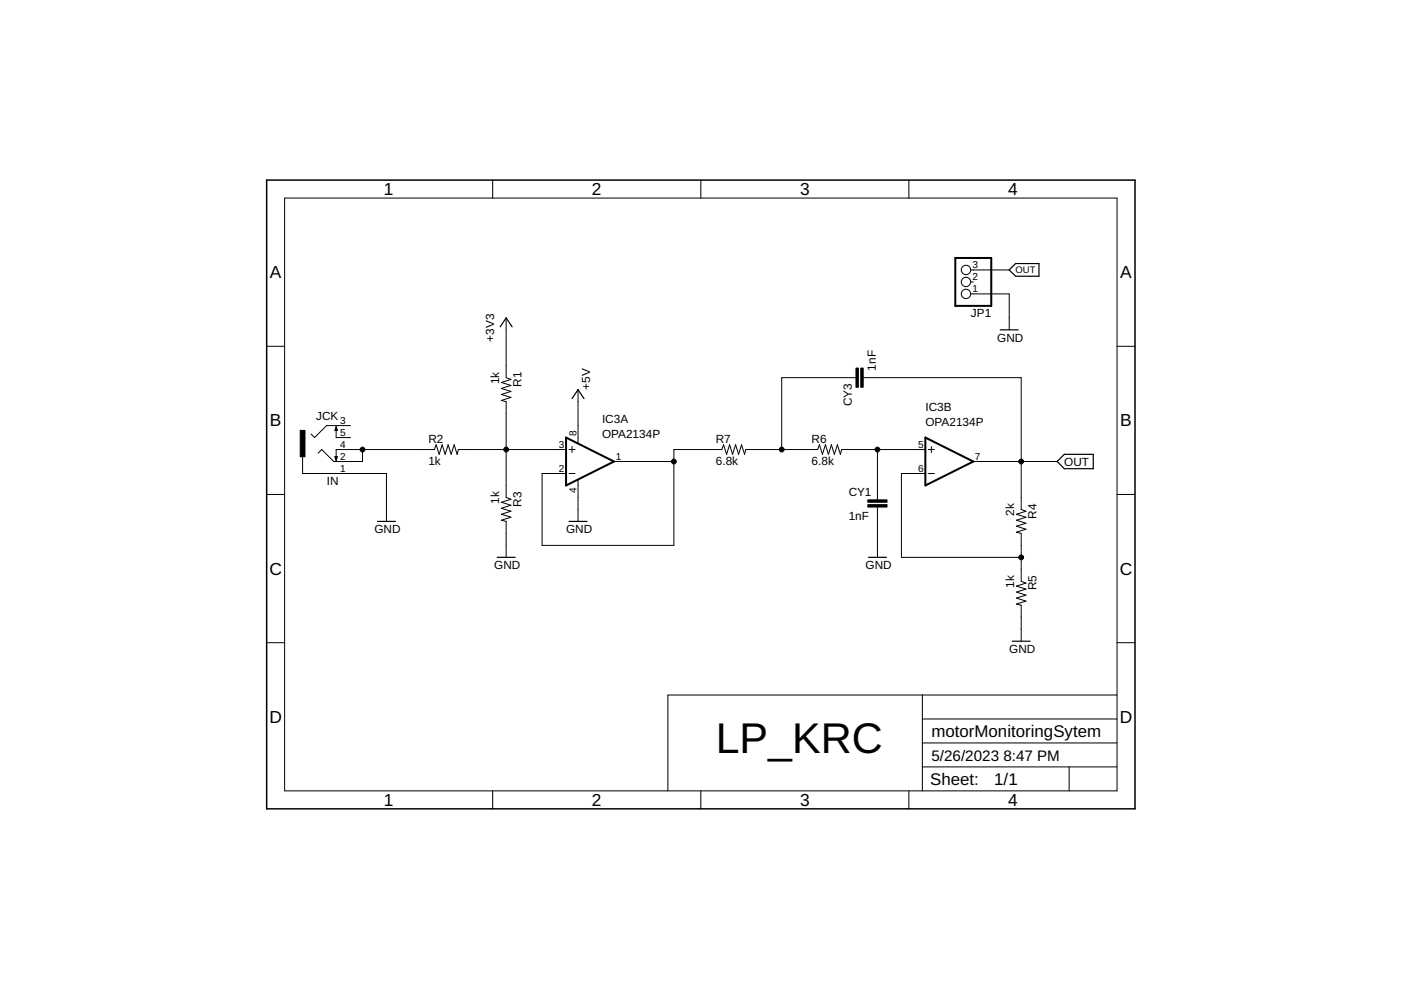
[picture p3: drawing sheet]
<svg xmlns="http://www.w3.org/2000/svg" width="297mm" height="210mm" viewBox="0 0 297 210" stroke-linecap="round" stroke-linejoin="round" font-family="sans-serif">
<path d="M214 57.2l1.3-1.3h5v2.7h-5zM106 69.3l1.3-1.9 1.3 1.9M212.1 69.9h3.8M71 96.8h.5l-.2 .8zM71.3 90.5l.2 .7h-.5zM121.3 84.5l1.3-1.9 1.2 1.9M224.1 97.9l1.6-1.6h6.1v3.1h-6.1zM80 110.6h3.8M105.4 118.2h3.8M120.6 110.6h3.9M184.1 118.2h3.8M214.6 136h3.8" fill="none" stroke="#000" stroke-width=".25"/>
<g fill="none" stroke="#000" stroke-width=".21">
<path d="M104.5 38.2v3.8M148.6 38.2v3.8M192.7 38.2v3.8M60.3 42h176.5v125.7h-176.5zM205.8 59.8h.6M205.8 57.2h8.2M56.5 73.4h3.8M107.3 67.4v12.7l1 .4-2 .6 2 .6-2 .7 2 .6-2 .6 2 .7-2 .6 1 .3v20.3l1 .4-2 .6 2 .6-2 .7 2 .6-2 .6 2 .7-2 .6 1 .3v7.6M205.8 62.3h8.2v7.6M236.8 73.4h3.8M64.2 96.8v3.6h17.7v10.2M71.3 90.5v2.3h3"/>
<path d="M74.3 90.2h-5.1l-2.5 2.6-.8-.8M76.9 95.3v2.6h-6.1l-2.6-2.6-.7 .8M120 95.3h-22.8l-.3 1-.6-2-.6 2-.7-2-.6 2-.7-2-.6 2-.6-2-.4 1h-20.8v2.3M120.6 95.3h1.3M121.3 94.7v1.2M122.6 82.6v11.4M130.2 97.9h12.7M181.5 80.1h-15.8v15.2M183 80.1h33.5v27.9l1 .4-2 .6 2 .7-2 .6 2 .6-2 .7 2 .6-2 .6 1 .3v10.2l1 .3-2 .7 2 .6-2 .6 2 .7-2 .6 2 .6-2 .7 1 .2v7.7M186 95.3v10.7M196.2 95.3h-17.8l-.2 1-.7-2-.6 2-.6-2-.7 2-.6-2-.6 2-.7-2-.3 1h-15.3l-.2 1-.7-2-.6 2-.6-2-.7 2-.6-2-.6 2-.7-2-.4 1h-10.1v20.3h-28v-15.2h5.1M196.8 95.3h1.3"/>
<path d="M197.5 94.7v1.2M206.4 97.9h17.7M56.5 104.8h3.8M120.6 100.4h1.3M122.6 101.8v8.8M186 107.5v10.7M196.2 100.4h-5.1v17.8h25.4M196.8 100.4h1.3M236.8 104.8h3.8M56.5 136.3h3.8M236.8 136.3h3.8M195.6 147.4v20.3"/>
<path d="M195.6 157.5h41.2M195.6 152.4h41.2M236.8 147.4h-95.2v20.3M104.5 167.7v3.8M148.6 167.7v3.8M192.7 167.7v3.8M195.6 162.6h41.2M226.7 162.6v5.1"/>
<circle cx="204.8" cy="57.2" r=".99"/>
<circle cx="204.8" cy="59.8" r=".99"/>
<circle cx="204.8" cy="62.3" r=".99"/>
</g>
<path d="M181.5 78h.5v4.1h-.5zM182.5 78h.5v4.1h-.5zM63.6 91.2h1.1v5.6h-1.1zM184 107h4.1v.5h-4.1zM184 106h4.1v.5h-4.1z" fill="#000" stroke="#000" stroke-width=".21"/>
<path d="M202.5 54.7h7.7v10.2h-7.7zM120 92.8l10.2 5.1-10.2 5zM196.2 92.8l10.2 5.1-10.2 5z" fill="none" stroke="#000" stroke-width=".42"/>
<path d="M56.5 38.2h184.1v133.3h-184.1z" fill="none" stroke="#000" stroke-width=".32"/>
<g fill="#000" stroke="#000" stroke-width=".21">
<circle cx="76.9" cy="95.3" r=".51"/>
<circle cx="107.3" cy="95.3" r=".51"/>
<circle cx="142.9" cy="97.9" r=".51"/>
<circle cx="165.7" cy="95.3" r=".51"/>
<circle cx="186" cy="95.3" r=".51"/>
<circle cx="216.5" cy="97.9" r=".51"/>
<circle cx="216.5" cy="118.2" r=".51"/>
</g>
<text font-size="9.1" x="151.8" y="159.6">LP_KRC</text>
<g font-size="3.7">
<text x="81.4" y="41.4">1</text>
<text x="125.5" y="41.4">2</text>
<text x="169.6" y="41.4">3</text>
<text x="213.8" y="41.4">4</text>
<text x="57.2" y="59">A</text>
<text x="237.5" y="59">A</text>
<text x="57.2" y="90.4">B</text>
<text x="237.5" y="90.4">B</text>
<text x="57.1" y="121.8">C</text>
<text x="237.4" y="121.8">C</text>
<text x="57.1" y="153.3">D</text>
<text x="237.4" y="153.3">D</text>
<text x="81.4" y="170.9">1</text>
<text x="125.5" y="170.9">2</text>
<text x="169.6" y="170.9">3</text>
<text x="213.8" y="170.9">4</text>
</g>
<g font-size="3.6">
<text x="197.5" y="156.3">motorMonitoringSytem</text>
<text x="197.2" y="166.5">Sheet:</text>
<text x="210.8" y="166.4">1/1</text>
</g>
<g font-size="3.2">
<text x="197.5" y="161.3">5/26/2023</text>
<text x="212.7" y="161.3">8:47 PM</text>
</g>
<g font-size="2.5">
<text x="205.8" y="67.3">JP1</text>
<text x="104.8" y="72.5" transform="rotate(-90 104.8 72.5)">+3V3</text>
<text x="211.4" y="72.5">GND</text>
<text x="105.8" y="81.5" transform="rotate(-90 105.8 81.5)">1k</text>
<text x="110.6" y="82" transform="rotate(-90 110.6 82)">R1</text>
<text x="125.1" y="82.6" transform="rotate(-90 125.1 82.6)">+5V</text>
<text x="185.7" y="78.6" transform="rotate(-90 185.7 78.6)">1nF</text>
<text x="67.1" y="89">JCK</text>
<text x="127.6" y="89.6">IC3A</text>
<text x="180.6" y="86.2" transform="rotate(-90 180.6 86.2)">CY3</text>
<text x="196.2" y="87.1">IC3B</text>
<text x="90.8" y="93.8">R2</text>
<text x="127.6" y="92.8">OPA2134P</text>
<text x="151.8" y="93.8">R7</text>
<text x="172.1" y="93.8">R6</text>
<text x="196.2" y="90.2">OPA2134P</text>
<text x="90.8" y="98.6">1k</text>
<text x="151.8" y="98.6">6.8k</text>
<text x="172.1" y="98.6">6.8k</text>
<text x="225.7" y="98.7">OUT</text>
<text x="69.3" y="102.9">IN</text>
<text x="105.8" y="106.9" transform="rotate(-90 105.8 106.9)">1k</text>
<text x="110.6" y="107.4" transform="rotate(-90 110.6 107.4)">R3</text>
<text x="179.9" y="105.1">CY1</text>
<text x="79.4" y="113.1">GND</text>
<text x="120" y="113.1">GND</text>
<text x="179.9" y="110.2">1nF</text>
<text x="215" y="109.4" transform="rotate(-90 215 109.4)">2k</text>
<text x="219.8" y="109.9" transform="rotate(-90 219.8 109.9)">R4</text>
<text x="104.8" y="120.7">GND</text>
<text x="183.5" y="120.7">GND</text>
<text x="215" y="124.6" transform="rotate(-90 215 124.6)">1k</text>
<text x="219.8" y="125.2" transform="rotate(-90 219.8 125.2)">R5</text>
<text x="214" y="138.5">GND</text>
</g>
<g font-size="2.1">
<text x="206.2" y="59.4">2</text>
<text x="206.2" y="56.9">3</text>
<text x="206.2" y="62">1</text>
<text x="72.1" y="89.9">3</text>
<text x="72.1" y="92.4">5</text>
<text x="72.1" y="95">4</text>
<text x="118.5" y="95">3</text>
<text x="122.2" y="92.4" transform="rotate(-90 122.2 92.4)">8</text>
<text x="194.7" y="95">5</text>
<text x="72.1" y="100">1</text>
<text x="72.1" y="97.5">2</text>
<text x="118.5" y="100">2</text>
<text x="130.5" y="97.5">1</text>
<text x="194.7" y="100">6</text>
<text x="206.7" y="97.5">7</text>
<text x="122.2" y="104.5" transform="rotate(-90 122.2 104.5)">4</text>
</g>
<text font-size="2" x="215.3" y="57.9">OUT</text>
</svg>
